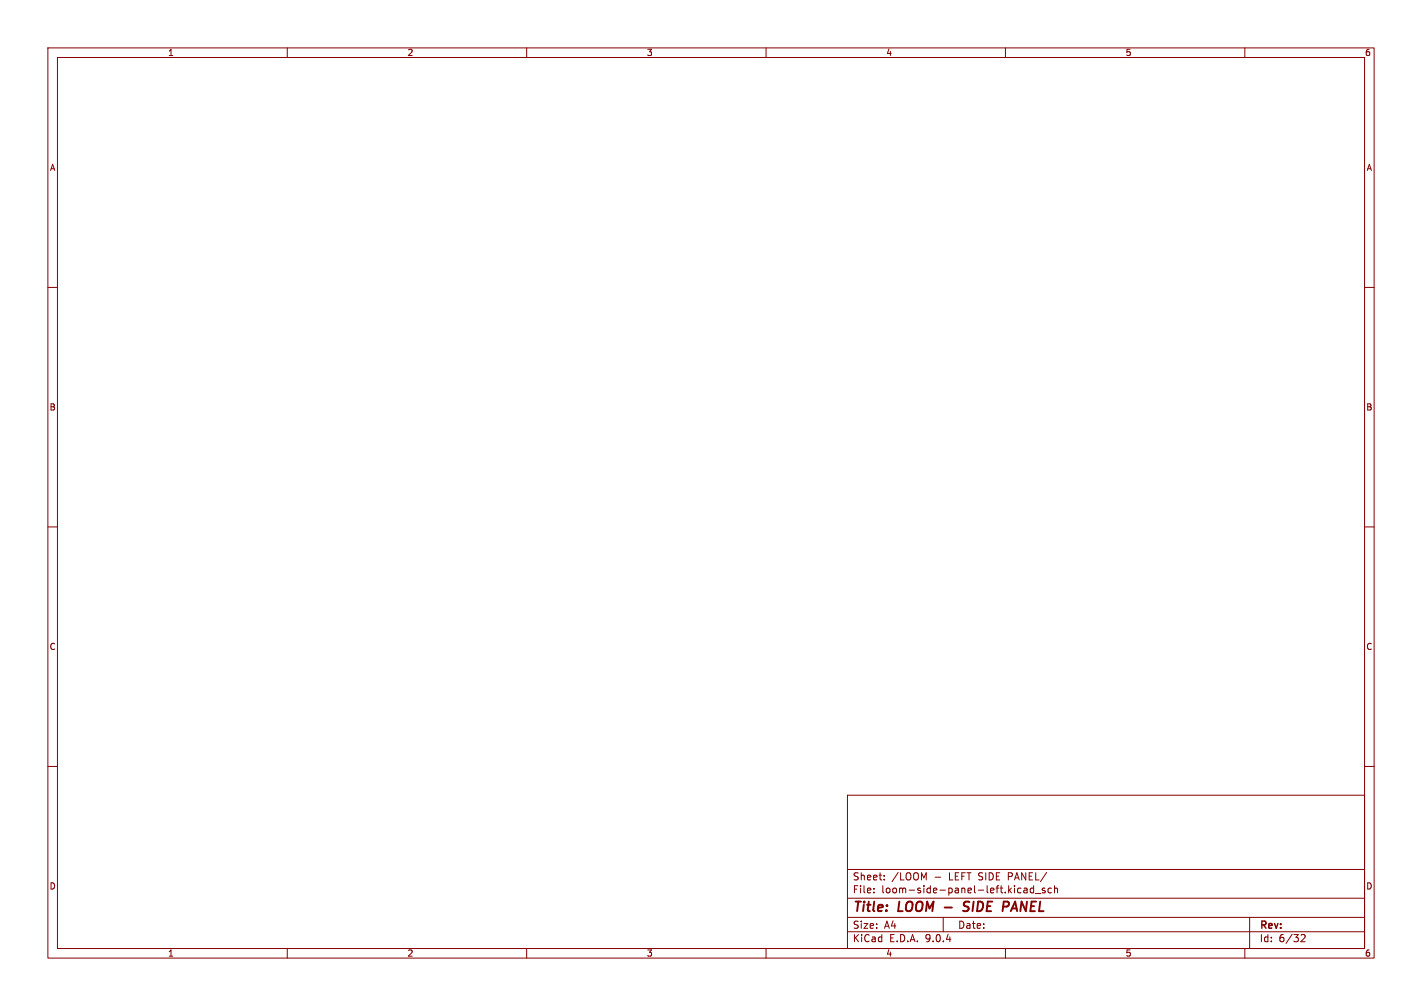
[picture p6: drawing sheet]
<svg xmlns="http://www.w3.org/2000/svg" width="297mm" height="210mm" viewBox="0 0 297 210" stroke-linecap="round" stroke-linejoin="round" font-family="sans-serif">
<g fill="none" stroke="#840000" stroke-width=".21">
<path d="M10 10h277v190h-277zM12 12h273v186h-273zM60 10v2M110 10v2M160 10v2M210 10v2M260 10v2M10 60h2M285 60h2M10 110h2M285 110h2M10 160h2"/>
<path d="M177 166h108v32h-108zM285 160h2M60 198v2M110 198v2M160 198v2M177 194.5h108M177 191.5h108M177 187.5h108M177 181.5h108M182.5 186.3v.1M182.5 185.5v.1M184.7 183.6v.1"/>
<path d="M184.7 182.8v.1M197 191.5v3M210 198v2M212.8 185.4l.4 .1M213.2 186.3l-.4 .1M213.9 185.5h.6v.9M214.5 185.8h-.5l-.2 .2 .2 .4 .5-.1M215.9 185.5l-.4-.1-.3 .3 .1 .6h.6M215.9 184.9v1.5M216.2 186.5h1.2M218.2 185.5l-.3-.1-.2 .2v.2l.5 .2v.3h-.5M219.6 185.5l-.4-.1-.3 .3 .1 .6h.6"/>
<path d="M220.2 185.5l.3-.1 .3 .1 .1 .9M220.2 184.9v1.5M260 198v2M261 191.5v6.5M271.7 195.2l.6-.1 .3 .4-.9 1.1h.9"/>
</g>
<path d="M202.2 190a.85 .85 0 0 1-1.1 .1M202.2 188.2l-.7 .1-.2 .5 .1 .3 .8 .3M210.6 188.3a.53 .53 0 0 1 0 .8" fill="none" stroke="#840000" stroke-width=".4"/>
<g font-size="2.8" fill="#840000">
<text x="178" y="190.9">Title:</text>
<text x="187.7" y="190.9">LOOM -</text>
<text x="202.9" y="190.9">SIDE</text>
<text x="211.9" y="190.9">PANEL</text>
</g>
<g font-size="2.1" fill="#840000">
<text x="178" y="184">Sheet:</text>
<text x="186.2" y="184">/LOOM</text>
<text x="195.2" y="184">-</text>
<text x="198.3" y="184">LEFT SIDE PANEL/</text>
<text x="178" y="186.7">File:</text>
<text x="184.1" y="186.7">loom-side-panel-left.kicad_sch</text>
<text x="178" y="196.9">KiCad</text>
<text x="178" y="194.1">Size:</text>
<text x="184.7" y="194.1">A4</text>
<text x="185.7" y="196.9">E.D.A.</text>
<text x="193.3" y="196.9">9.0.4</text>
<text x="200" y="194.1">Date:</text>
<text x="263" y="194.3">Rev:</text>
<text x="263" y="196.9">Id:</text>
<text x="267.1" y="196.9">6/32</text>
</g>
<g font-size="1.8" fill="#840000">
<text x="35" y="11.9">1</text>
<text x="85" y="11.9">2</text>
<text x="135" y="11.9">3</text>
<text x="185" y="11.9">4</text>
<text x="235" y="11.9">5</text>
<text x="285" y="11.9">6</text>
<text x="10.3" y="35.9">A</text>
<text x="285.3" y="35.9">A</text>
<text x="10.3" y="85.9">B</text>
<text x="285.3" y="85.9">B</text>
<text x="10.3" y="135.9">C</text>
<text x="285.3" y="135.9">C</text>
<text x="10.3" y="185.9">D</text>
<text x="285.3" y="185.9">D</text>
<text x="35" y="199.9">1</text>
<text x="85" y="199.9">2</text>
<text x="135" y="199.9">3</text>
<text x="185" y="199.9">4</text>
<text x="235" y="199.9">5</text>
<text x="285" y="199.9">6</text>
</g>
</svg>
